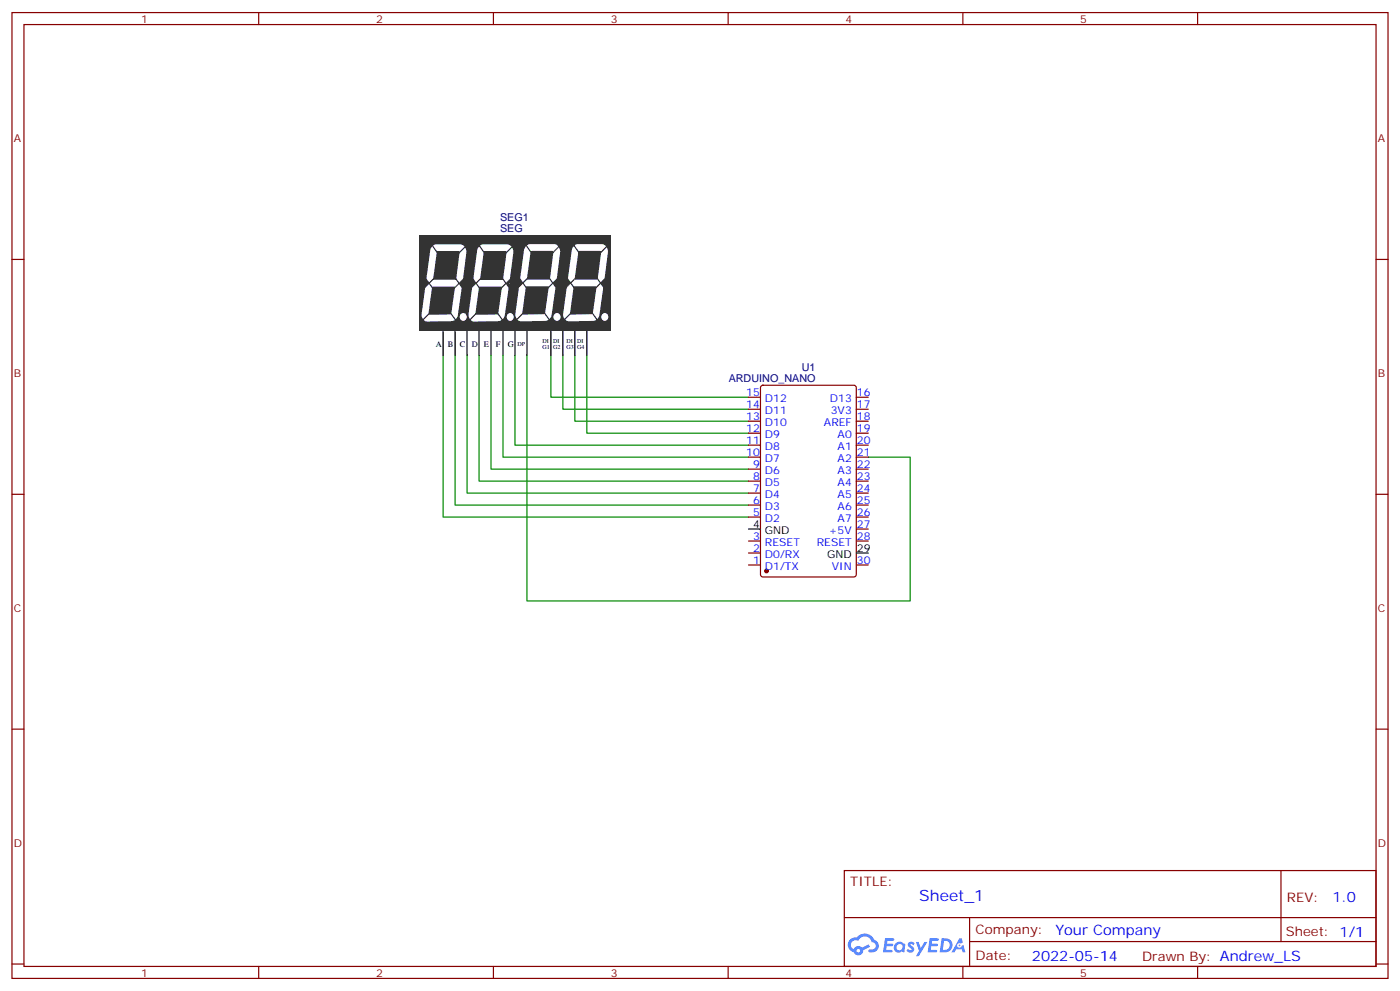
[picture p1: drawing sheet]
<svg xmlns="http://www.w3.org/2000/svg" width="412mm" height="292mm" viewBox="0 0 412 292" stroke-linecap="round" stroke-linejoin="round" font-family="sans-serif">
<g fill="none" stroke="#870000" stroke-width=".35">
<path d="M3.5 3.7h405.4v284.3h-405.4zM7.1 7.2h398.2v277.3h-398.2zM76.2 3.7v3.5M145.3 3.7v3.5M214.5 3.7v3.5M283.6 3.7v3.5M352.8 3.7v3.5M3.5 76.4h3.6M405.3 76.4h3.6M3.5 145.5h3.6M405.3 145.5h3.6M3.5 214.7h3.6"/>
<path d="M405.3 214.7h3.6M248.7 256.3h156.6v28.2h-156.6zM377.3 256.3v20.9M248.7 270.1h156.5M285.6 277.2h119.6M285.6 270.1v14.2M3.5 283.8h3.6M76.2 284.5v3.5M145.3 284.5v3.5M214.5 284.5v3.5M283.6 284.5v3.5M352.8 284.5v3.5"/>
<path d="M405.3 283.8h3.6"/>
</g>
<g fill="#5487ff">
<path d="M267.7 277.5a1.22 1.22 0 0 1 1.7 .2l-.4 .6a.47 .47 0 0 0-.3-.4 .47 .47 0 0 0-.5 .2l.1 .2a1.14 1.14 0 0 1 .8 1.8 1.14 1.14 0 0 1-1.9 0l-.2-.2 .5-.6 .7 .5a.29 .29 0 0 0 .3-.3 .29 .29 0 0 0-.2-.3 1.04 1.04 0 0 1-.6-1.7z"/>
<path d="M260.7 276.2h2.4l.3 .2-.2 .5-1.8 .1-.1 .8h1.5l.3 .4-.3 .4h-1.6l-.2 1.1h1.7l.2 .3-.2 .3-2.6 .1z"/>
<path d="M273.8 276.2h2.4l.3 .2-.1 .5-1.8 .1-.2 .8h1.6l.3 .4-.4 .4-1.6-.1-.1 1.1 1.7 .1 .2 .3-.2 .3-2.6 .1z"/>
<path d="M282.6 276.2h.7l.3 1.3-.6 .3a.69 .69 0 0 0-1 .3 .69 .69 0 0 0 .4 .9 .69 .69 0 0 0 .9-.6l.5-.2 .6 2.2h-.8l-.2-.9h-1.8l-.5 .9h-.8z"/>
<path d="M269.8 277.3h.8l.6 1.8 1.1-1.8h.9l-2.6 4.2h-.8l.9-1.5z"/>
<path d="M277.4 276.2l-.6 4.2h1.3a2.11 2.11 0 0 0 2.5-2.1 2.11 2.11 0 0 0-2.5-2.1zM278.1 277a1.39 1.39 0 0 1 1.7 1.4 1.39 1.39 0 0 1-1.8 1.2h-.3z"/>
<path d="M263.7 277.8a1.54 1.54 0 0 0-.1 2.2 1.54 1.54 0 0 0 2.2 .1l.6 .3 .3-2.3-.2-.3h-.4a1.49 1.49 0 0 0-2.4 0zM264 278.8a.94 .94 0 0 1 1.8 0 .94 .94 0 0 1-1.8 0z"/>
<path d="M250.4 276.6a2.18 2.18 0 0 0 1.1 3.7 1.44 1.44 0 0 0 1.6 .9 1.44 1.44 0 0 0 1.2-1.4l2-1.1-.5-.7-1.9 1a1.47 1.47 0 0 0-2.4 .4 1.39 1.39 0 0 1-.7-1.9 1.39 1.39 0 0 1 2-.5 2.12 2.12 0 0 1 2.2-1.3 2.12 2.12 0 0 1 1.9 1.7 1.14 1.14 0 0 1 1.1 1.4 1.14 1.14 0 0 1-1.7 .7 .43 .43 0 0 0-.5 .4 .43 .43 0 0 0 .4 .5 1.98 1.98 0 0 0 2.5-1.2 1.98 1.98 0 0 0-1.2-2.6 3.1 3.1 0 0 0-5.3-.6l-.9 .1zM252.3 279.9a.55 .55 0 0 1 1.1 0 .55 .55 0 0 1-1.1 0z"/>
<circle cx="282.6" cy="278.3" r=".26"/>
</g>
<path d="M130.5 104.6v47.6h90M134.1 104.6v44.1h86.4M137.6 104.6v40.6h82.9M141.1 104.6v37h79.4M144.6 104.6v33.5h75.9M148.2 104.6v30h72.3M151.7 104.6v26.5h68.8M155.2 104.6v72.3h112.9v-42.3h-12.3M162.3 104.6v12.3h58.2M165.8 104.6v15.9h54.7M169.3 104.6v19.4h51.2M172.9 104.6v22.9h47.6" fill="none" stroke="#008700" stroke-width=".35"/>
<g fill="none" stroke="#870000" stroke-width=".35">
<path d="M220.5 116.9h3.5M224.2 113.6l.5-.2h26.8l.7 .4v55.4l-.4 .6-27.1 .1-.6-.5-.1-55.3zM252.2 116.9h3.6M220.5 138.1h3.5M220.5 134.6h3.5M220.5 131.1h3.5M220.5 127.5h3.5M220.5 124h3.5M220.5 120.5h3.5M252.2 138.1h3.6M252.2 134.6h3.6M252.2 131.1h3.6"/>
<path d="M252.2 127.5h3.6M252.2 124h3.6M252.2 120.5h3.6M220.5 159.3h3.5M220.5 152.2h3.5M220.5 148.7h3.5M220.5 145.2h3.5M220.5 141.6h3.5M252.2 159.3h3.6M252.2 152.2h3.6M252.2 148.7h3.6M252.2 145.2h3.6"/>
<path d="M252.2 141.6h3.6M252.2 155.8h3.6M220.5 166.3h3.5M220.5 162.8h3.5M252.2 166.3h3.6"/>
</g>
<circle cx="225.8" cy="168.1" r=".53" fill="#870000" stroke="#870000" stroke-width=".35"/>
<g fill="none" stroke="#000" stroke-width=".35">
<path d="M130.5 97.5v7.1M134.1 97.5v7.1M137.6 97.5v7.1M141.1 97.5v7.1M144.6 97.5v7.1M148.2 97.5v7.1M151.7 97.5v7.1M155.2 97.5v7.1M162.3 97.5v7.1M165.8 97.5v7.1M169.3 97.5v7.1M172.9 97.5v7.1"/>
<path d="M220.5 155.8h3.5M252.2 162.8h3.6"/>
</g>
<path d="M123.5 69.3h56.4v28.2h-56.4z" fill="#333"/>
<path d="M135.2 83.3l-1.3 9.5-.4 .5-.5 .2-7.4 .1-.4-.9 2.5-18.9 .8-.9h7.1l.5 .3 .3 1.1-1.2 9.1h-8.8M149 83.3l-1.3 9.5-.4 .5-.5 .3h-7.4l-.4-.9 2.5-18.9 .8-.9h7.2l.4 .4 .3 1-1.2 9.1h-8.8M162.8 83.3l-1.3 9.4-.4 .5-.5 .3h-7.4l-.4-.9 2.5-18.9 .8-.8h7.2l.4 .3 .3 1-1.2 9.1h-8.8M176.9 83.3l-1.3 9.4-.4 .5-.5 .3h-7.4l-.4-.9 2.5-18.9 .8-.8h7.1l.5 .3 .3 1-1.2 9.1h-8.8" fill="none" stroke="#fff" stroke-width="2"/>
<path d="M127 71.8l8.2 11.6-11.1 11.3M137.4 72.3l-11 11.1 8.4 11.6M140.8 71.8l8.2 11.6-11.1 11.3M151.2 72.3l-11 11.1 8.4 11.6M154.6 71.7l8.2 11.6-11.1 11.3M165 72.2l-11 11.1 8.4 11.7M168.7 71.7l8.2 11.6-11.1 11.3M179.1 72.2l-11 11.1 8.4 11.7" fill="none" stroke="#333" stroke-width=".35"/>
<path d="M178.2 81.8l-1.5 1.5 1.1 1.6zM167.1 81.7l1.2 1.6-1.6 1.7zM162.7 83.3l1 1.5 .4-2.9zM153.1 81.7l1.1 1.6-1.6 1.6zM148.9 83.4l1.1 1.6 .3-3.1zM139.2 81.7l1.2 1.7-1.7 1.7zM136.6 81.8l-1.6 1.6 1.3 1.7zM125.4 81.8l1.2 1.6-1.7 1.7z" fill="#333"/>
<g fill="#fff">
<circle cx="136.4" cy="93.3" r="1.12"/>
<circle cx="150.2" cy="93.3" r="1.12"/>
<circle cx="164" cy="93.3" r="1.12"/>
<circle cx="178.1" cy="93.3" r="1.12"/>
</g>
<text font-size="4.6" fill="#00f" x="270.8" y="265.3">Sheet_1</text>
<g font-size="4.2" fill="#00f">
<text x="392.5" y="265.6">1.0</text>
<text x="310.9" y="275.1">Your Company</text>
<text x="304" y="282.9">2022-05-14</text>
</g>
<g font-size="3.9" fill="#800">
<text x="250.5" y="260.9">TITLE:</text>
<text x="379.1" y="265.6">REV:</text>
<text x="287.4" y="275.1">Company:</text>
<text x="378.7" y="275.7">Sheet: 1/1</text>
<text x="287.4" y="282.8">Date:</text>
<text x="336.4" y="282.8">Drawn By: Andrew_LS</text>
</g>
<g font-size="3.2" fill="#800">
<text x="41.6" y="6.7">1</text>
<text x="110.8" y="6.7">2</text>
<text x="179.9" y="6.7">3</text>
<text x="249.1" y="6.7">4</text>
<text x="318.2" y="6.7">5</text>
<text x="4.1" y="41.8">A</text>
<text x="405.9" y="41.8">A</text>
<text x="4.1" y="110.9">B</text>
<text x="405.9" y="110.9">B</text>
<text x="4.1" y="180.1">C</text>
<text x="405.9" y="180.1">C</text>
<text x="4.1" y="249.2">D</text>
<text x="405.9" y="249.2">D</text>
<text x="41.6" y="287.5">1</text>
<text x="110.8" y="287.5">2</text>
<text x="179.9" y="287.5">3</text>
<text x="249.1" y="287.5">4</text>
<text x="318.2" y="287.5">5</text>
</g>
<g font-size="3.2" fill="#000080">
<text x="147.3" y="65.1">SEG1</text>
<text x="147.3" y="68.3">SEG</text>
<text x="214.7" y="112.4">ARDUINO_NANO</text>
<text x="236.2" y="109.1">U1</text>
</g>
<g font-size="3.2" fill="#00f">
<text x="219.8" y="116.6">15</text>
<text x="225.3" y="118.4">D12</text>
<text x="244.5" y="118.4">D13</text>
<text x="252.4" y="116.6">16</text>
<text x="219.8" y="123.6">13</text>
<text x="219.8" y="120.1">14</text>
<text x="225.3" y="125.4">D10</text>
<text x="225.3" y="121.9">D11</text>
<text x="242.7" y="125.4">AREF</text>
<text x="244.7" y="121.9">3V3</text>
<text x="252.4" y="120.1">17</text>
<text x="252.4" y="123.6">18</text>
<text x="219.8" y="130.7">11</text>
<text x="219.8" y="127.2">12</text>
<text x="225.3" y="128.9">D9</text>
<text x="246.7" y="128.9">A0</text>
<text x="252.4" y="127.2">19</text>
<text x="252.4" y="130.7">20</text>
<text x="219.8" y="134.2">10</text>
<text x="221.8" y="137.8">9</text>
<text x="225.3" y="136">D7</text>
<text x="225.3" y="132.5">D8</text>
<text x="246.7" y="132.5">A1</text>
<text x="246.7" y="136">A2</text>
<text x="252.4" y="134.2">21</text>
<text x="252.4" y="137.8">22</text>
<text x="221.8" y="141.3">8</text>
<text x="225.3" y="143.1">D5</text>
<text x="225.3" y="139.5">D6</text>
<text x="246.7" y="139.5">A3</text>
<text x="246.7" y="143.1">A4</text>
<text x="252.4" y="141.3">23</text>
<text x="221.8" y="148.3">6</text>
<text x="221.8" y="144.8">7</text>
<text x="225.3" y="146.6">D4</text>
<text x="246.7" y="146.6">A5</text>
<text x="252.4" y="144.8">24</text>
<text x="252.4" y="148.3">25</text>
<text x="221.8" y="151.9">5</text>
<text x="225.3" y="153.6">D2</text>
<text x="225.3" y="150.1">D3</text>
<text x="246.7" y="150.1">A6</text>
<text x="246.7" y="153.6">A7</text>
<text x="252.4" y="151.9">26</text>
<text x="252.4" y="155.4">27</text>
<text x="221.8" y="158.9">3</text>
<text x="225.3" y="160.7">RESET</text>
<text x="240.6" y="160.7">RESET</text>
<text x="244.2" y="157.2">+5V</text>
<text x="252.4" y="158.9">28</text>
<text x="221.8" y="166">1</text>
<text x="221.8" y="162.5">2</text>
<text x="225.3" y="167.7">D1/TX</text>
<text x="225.3" y="164.2">D0/RX</text>
<text x="245.1" y="167.7">VIN</text>
<text x="252.4" y="166">30</text>
</g>
<g font-size="3.2">
<text x="221.8" y="155.4">4</text>
<text x="225.3" y="157.2">GND</text>
<text x="243.6" y="164.2">GND</text>
<text x="252.4" y="162.5">29</text>
</g>
<g font-size="2.5">
<text x="128.4" y="102.1">A</text>
<text x="131.9" y="102.1">B</text>
<text x="135.5" y="102.1">C</text>
<text x="139" y="102.1">D</text>
<text x="142.5" y="102.1">E</text>
<text x="146" y="102.1">F</text>
<text x="149.6" y="102.1">G</text>
</g>
<g font-size="1.8">
<text x="152.4" y="101.8">DP</text>
<text x="159.8" y="101.1">DI</text>
<text x="163" y="101.1">DI</text>
<text x="166.9" y="101.1">DI</text>
<text x="170" y="101.1">DI</text>
<text x="159.8" y="102.8">G1</text>
<text x="163" y="102.8">G2</text>
<text x="166.9" y="102.8">G3</text>
<text x="170" y="102.8">G4</text>
</g>
</svg>
